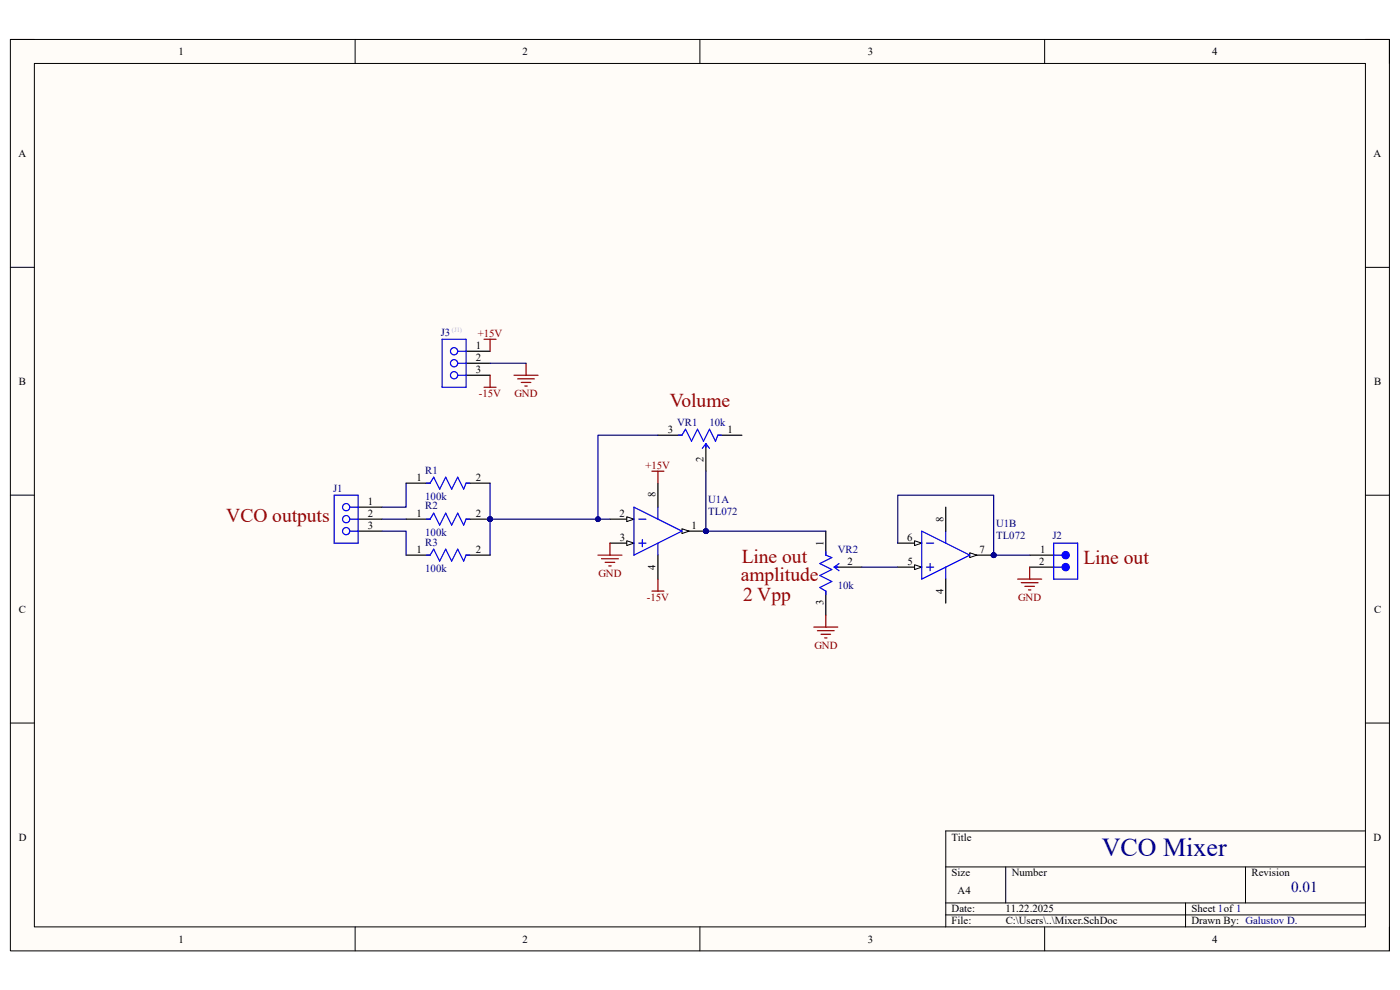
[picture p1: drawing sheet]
<svg xmlns="http://www.w3.org/2000/svg" width="297mm" height="210mm" viewBox="0 0 297 210" stroke-linecap="round" stroke-linejoin="round" font-family="sans-serif">
<path d="M2.2 8.4h292.6v193.3h-292.6z" fill-rule="evenodd" fill="#fffcf8"/>
<path d="M2.2 8.4h292.6v193.3h-292.6z" fill="none" stroke="#000" stroke-width=".21"/>
<path d="M7.3 13.5h282.4v183.1h-282.4z" fill-rule="evenodd" fill="#fffcf8"/>
<g fill="none" stroke="#000" stroke-width=".21">
<path d="M2.2 8.4h5.1M7.3 13.5h282.4v183.1h-282.4zM75.3 8.4v5.1M148.5 8.4v5.1M221.6 8.4v5.1M289.7 8.4h5.1v5.1M2.2 56.7h5.1M289.7 56.7h5.1M2.2 105h5.1M289.7 105.1h5.1M2.2 153.4h5.1M289.7 153.4h5.1"/>
<path d="M289.7 176.3h-89.1v20.3M75.3 196.6v5.1M148.5 196.6v5.1M200.6 183.9h89.1M200.6 191.5h89.1M200.6 194.1h89.1M213.4 183.9v7.6M221.6 196.6v5.1M251.5 191.5v5.1M264.2 183.9v7.6M294.8 196.6v5.1"/>
</g>
<circle cx="149.8" cy="112.7" r=".51" fill="#000080"/>
<circle cx="149.8" cy="112.7" r=".51" fill="none" stroke="#000080" stroke-width=".21"/>
<path d="M144.7 112.7h5.1" fill="none" stroke="#000" stroke-width=".25"/>
<path d="M144.7 112.2l1.5 .5-1.5 .5z" fill="#f8fcff"/>
<path d="M144.7 112.2l1.5 .5-1.5 .5z" fill="none" stroke="#000" stroke-width=".21"/>
<circle cx="149.8" cy="112.7" r=".51" fill="#000080"/>
<circle cx="149.8" cy="112.7" r=".51" fill="none" stroke="#000080" stroke-width=".21"/>
<path d="M129.4 110.1h5.1" fill="none" stroke="#000" stroke-width=".25"/>
<path d="M133 109.6l1.5 .5-1.5 .5z" fill="#f8fcff"/>
<path d="M133 109.6l1.5 .5-1.5 .5z" fill="none" stroke="#000" stroke-width=".21"/>
<path d="M129.4 115.2h5.1" fill="none" stroke="#000" stroke-width=".25"/>
<path d="M133 114.7l1.5 .5-1.5 .5z" fill="#f8fcff"/>
<path d="M133 114.7l1.5 .5-1.5 .5z" fill="none" stroke="#000" stroke-width=".21"/>
<path d="M134.5 107.6l10.2 5.1-10.2 5.1zM135.5 110.1h1.5M135.5 115.2h1.5M136.3 114.5v1.5M139.6 107.6v2.5M139.6 115.2v2.6" fill="none" stroke="#00f" stroke-width=".25"/>
<path d="M139.6 102.5v5.1M139.6 117.8v5.1" fill="none" stroke="#000" stroke-width=".25"/>
<circle cx="210.8" cy="117.8" r=".51" fill="#000080"/>
<circle cx="210.8" cy="117.8" r=".51" fill="none" stroke="#000080" stroke-width=".21"/>
<path d="M190.5 120.3h5" fill="none" stroke="#000" stroke-width=".25"/>
<path d="M194 119.8l1.5 .5-1.5 .5z" fill="#f8fcff"/>
<path d="M194 119.8l1.5 .5-1.5 .5z" fill="none" stroke="#000" stroke-width=".21"/>
<path d="M190.5 115.2h5" fill="none" stroke="#000" stroke-width=".25"/>
<path d="M194 114.7l1.5 .5-1.5 .5z" fill="#f8fcff"/>
<path d="M194 114.7l1.5 .5-1.5 .5z" fill="none" stroke="#000" stroke-width=".21"/>
<path d="M205.7 117.8h5.1" fill="none" stroke="#000" stroke-width=".25"/>
<path d="M205.7 117.3l1.6 .5-1.6 .5z" fill="#f8fcff"/>
<path d="M205.7 117.3l1.6 .5-1.6 .5z" fill="none" stroke="#000" stroke-width=".21"/>
<circle cx="210.8" cy="117.8" r=".51" fill="#000080"/>
<circle cx="210.8" cy="117.8" r=".51" fill="none" stroke="#000080" stroke-width=".21"/>
<path d="M90.5 102.5h.7l.8-1.3 1.3 2.6 1.3-2.6 1.2 2.6 1.3-2.6 1.3 2.6 .5-1.3h.7M195.5 112.7l10.2 5.1-10.2 5.1zM196.6 115.2h1.5M197.3 119.5v1.6M200.6 112.7v2.5M196.6 120.3h1.5M200.6 120.3v2.6" fill="none" stroke="#00f" stroke-width=".25"/>
<path d="M86.2 102.5h5M98.9 102.5h5.1M200.6 107.6v5.1M200.6 122.9v5" fill="none" stroke="#000" stroke-width=".25"/>
<circle cx="104" cy="110.1" r=".51" fill="#000080"/>
<circle cx="104" cy="110.1" r=".51" fill="none" stroke="#000080" stroke-width=".21"/>
<path d="M86.2 110.1h5M98.9 110.1h5.1" fill="none" stroke="#000" stroke-width=".25"/>
<circle cx="104" cy="110.1" r=".51" fill="#000080"/>
<circle cx="104" cy="110.1" r=".51" fill="none" stroke="#000080" stroke-width=".21"/>
<g fill="none" stroke="#00f" stroke-width=".25">
<path d="M143.9 92.3h.8l.7-1.2 1.3 2.5 1.3-2.5 1.2 2.5 1.3-2.5 1.3 2.5 .5-1.3h.8M149.8 94.1l-.8 1M149.8 94.1l.7 1M149.8 94.1v.8M70.9 105h5.1v10.2h-5.1zM74.2 110.1h1.8M74.2 107.6h1.8M74.2 112.7h1.8M90.5 110.1h.7l.8-1.2 1.3 2.5 1.3-2.5 1.2 2.5 1.3-2.5 1.3 2.5 .5-1.3h.7M90.5 117.8h.7l.8-1.3 1.3 2.5 1.3-2.5 1.2 2.5 1.3-2.5 1.3 2.5 .5-1.2h.7M175.2 117v.8l1.3 .5-2.6 1.2 2.6 1.3-2.6 1.3 2.6 1.3-2.6 1.2 1.3 .8v.8M178 119.5l-1 .8"/>
<path d="M223.5 115.2h5.1v7.7h-5.1zM177 120.3l1 .8M177 120.3h.7M223.5 120.3h1.8"/>
<circle cx="73.4" cy="107.6" r=".76"/>
<circle cx="73.4" cy="110.1" r=".76"/>
<circle cx="73.4" cy="112.7" r=".76"/>
</g>
<g fill="none" stroke="#000" stroke-width=".25">
<path d="M139.6 92.3h5.1M149.8 94.9v5.1M152.3 92.3h5.1M76 110.1h5.1M76 107.6h5.1M76 112.7h5.1M86.2 117.8h5M98.9 117.8h5.1M175.2 112.7v5.1M218.5 117.8h5M175.2 125.4v5.1M177.7 120.3h5.1"/>
<path d="M218.5 120.3h5"/>
</g>
<g fill="none" stroke="#800000" stroke-width=".25">
<path d="M138.3 100h2.6M139.6 100v2.5M126.9 117.8h5M127.6 118.5h3.6M128.4 119.3h2M129.4 115.2v2.6M129.1 120.1h.6M138.3 125.4h2.6M139.6 122.9v2.5M172.7 133h5M173.4 133.8h3.6M174.2 134.6h2"/>
<path d="M174.9 135.3h.6M175.2 130.5v2.5"/>
</g>
<circle cx="226.1" cy="120.3" r=".76" fill="#00f"/>
<g fill="none" stroke="#00f" stroke-width=".25">
<path d="M223.5 117.8h1.8"/>
<circle cx="226.1" cy="120.3" r=".76"/>
</g>
<circle cx="226.1" cy="117.8" r=".76" fill="#00f"/>
<g fill="none" stroke="#00f" stroke-width=".25">
<path d="M93.8 72h5.1v10.1h-5.1zM97.1 77.1h1.8M97.1 74.5h1.8M97.1 79.6h1.8"/>
<circle cx="96.3" cy="74.5" r=".76"/>
<circle cx="96.3" cy="77.1" r=".76"/>
<circle cx="96.3" cy="79.6" r=".76"/>
<circle cx="226.1" cy="117.8" r=".76"/>
</g>
<g fill="none" stroke="#800000" stroke-width=".25">
<path d="M102.7 72h2.5M104 72v2.5M104 79.6v2.5M109.1 79.6h5M111.6 77.1v2.5M102.7 82.1h2.5M109.8 80.4h3.6M110.6 81.1h2M111.3 81.9h.5M215.9 122.9h5.1M216.7 123.6h3.5M217.4 124.4h2.1"/>
<path d="M218.2 125.1h.5M218.5 120.3v2.6"/>
</g>
<path d="M98.9 77.1h5.1M98.9 74.5h5.1M98.9 79.6h5.1" fill="none" stroke="#000" stroke-width=".25"/>
<path d="M190.5 115.2v-10.1h20.3v12.7" fill="none" stroke="#000080" stroke-width=".25"/>
<circle cx="210.8" cy="117.8" r=".51" fill="#000080"/>
<circle cx="210.8" cy="117.8" r=".51" fill="none" stroke="#000080" stroke-width=".21"/>
<path d="M139.6 92.3h-12.7v17.8M81.1 110.1h5.1" fill="none" stroke="#000080" stroke-width=".25"/>
<circle cx="126.9" cy="110.1" r=".51" fill="#000080"/>
<circle cx="126.9" cy="110.1" r=".51" fill="none" stroke="#000080" stroke-width=".21"/>
<path d="M210.8 117.8h7.7M182.8 120.3h7.7" fill="none" stroke="#000080" stroke-width=".25"/>
<circle cx="210.8" cy="117.8" r=".51" fill="#000080"/>
<circle cx="210.8" cy="117.8" r=".51" fill="none" stroke="#000080" stroke-width=".21"/>
<path d="M149.8 112.7h25.4" fill="none" stroke="#000080" stroke-width=".25"/>
<circle cx="149.8" cy="112.7" r=".51" fill="#000080"/>
<circle cx="149.8" cy="112.7" r=".51" fill="none" stroke="#000080" stroke-width=".21"/>
<path d="M149.8 100v12.7" fill="none" stroke="#000080" stroke-width=".25"/>
<circle cx="149.8" cy="112.7" r=".51" fill="#000080"/>
<circle cx="149.8" cy="112.7" r=".51" fill="none" stroke="#000080" stroke-width=".21"/>
<path d="M104 110.1h25.4" fill="none" stroke="#000080" stroke-width=".25"/>
<circle cx="126.9" cy="110.1" r=".51" fill="#000080"/>
<circle cx="126.9" cy="110.1" r=".51" fill="none" stroke="#000080" stroke-width=".21"/>
<circle cx="104" cy="110.1" r=".51" fill="#000080"/>
<circle cx="104" cy="110.1" r=".51" fill="none" stroke="#000080" stroke-width=".21"/>
<path d="M104 102.5v15.3" fill="none" stroke="#000080" stroke-width=".25"/>
<circle cx="104" cy="110.1" r=".51" fill="#000080"/>
<circle cx="104" cy="110.1" r=".51" fill="none" stroke="#000080" stroke-width=".21"/>
<path d="M104 77.1h7.6M81.1 112.7h5.1v5.1M86.2 102.5v5.1h-5.1" fill="none" stroke="#000080" stroke-width=".25"/>
<text font-size="5.5" fill="#000080" x="233.7" y="181.7">VCO Mixer</text>
<g font-size="4.1" fill="#980000">
<text x="142.1" y="86.3">Volume</text>
<text x="48" y="110.7">VCO outputs</text>
<text x="157.4" y="119.4">Line out</text>
<text x="229.9" y="119.6">Line out</text>
<text x="157.1" y="123.2">amplitude</text>
<text x="157.6" y="127.6">2 Vpp</text>
</g>
<text font-size="3.2" fill="#000080" x="273.9" y="189.3">0.01</text>
<g font-size="2.3">
<text x="37.9" y="11.7">1</text>
<text x="110.9" y="11.7">2</text>
<text x="184.1" y="11.7">3</text>
<text x="257.1" y="11.7">4</text>
<text x="3.9" y="33.3">A</text>
<text x="291.4" y="33.3">A</text>
<text x="100.9" y="76.5">2</text>
<text x="100.9" y="74">1</text>
<text x="4" y="81.6">B</text>
<text x="100.9" y="79.1">3</text>
<text x="291.5" y="81.6">B</text>
<text x="141.7" y="91.8">3</text>
<text x="154.3" y="91.8">1</text>
<text x="88.3" y="102">1</text>
<text x="100.9" y="102">2</text>
<text x="149.3" y="98" transform="rotate(-90 149.3 98)">2</text>
<text x="78" y="107.1">1</text>
<text x="139.1" y="105.5" transform="rotate(-90 139.1 105.5)">8</text>
<text x="78" y="109.6">2</text>
<text x="78" y="112.1">3</text>
<text x="88.3" y="109.6">1</text>
<text x="100.9" y="109.6">2</text>
<text x="131.4" y="109.6">2</text>
<text x="146.7" y="112.1">1</text>
<text x="200.2" y="110.7" transform="rotate(-90 200.2 110.7)">8</text>
<text x="88.3" y="117.3">1</text>
<text x="100.9" y="117.3">2</text>
<text x="131.5" y="114.7">3</text>
<text x="174.7" y="115.7" transform="rotate(-90 174.7 115.7)">1</text>
<text x="179.8" y="119.8">2</text>
<text x="192.4" y="114.7">6</text>
<text x="192.5" y="119.8">5</text>
<text x="207.8" y="117.3">7</text>
<text x="220.4" y="119.8">2</text>
<text x="220.6" y="117.3">1</text>
<text x="139.1" y="120.9" transform="rotate(-90 139.1 120.9)">4</text>
<text x="200.2" y="125.9" transform="rotate(-90 200.2 125.9)">4</text>
<text x="4" y="130">C</text>
<text x="174.7" y="128.4" transform="rotate(-90 174.7 128.4)">3</text>
<text x="291.5" y="130">C</text>
<text x="4" y="178.3">D</text>
<text x="201.9" y="178.3">Title</text>
<text x="291.4" y="178.3">D</text>
<text x="201.9" y="185.9">Size</text>
<text x="214.6" y="185.9">Number</text>
<text x="265.5" y="185.9">Revision</text>
<text x="203.2" y="189.7">A4</text>
<text x="201.9" y="193.5">Date:</text>
<text x="201.9" y="196.1">File:</text>
<text x="213.3" y="193.5">11.22.2025</text>
<text x="213.4" y="196.1">C:\Users\..\Mixer.SchDoc</text>
<text x="252.8" y="196.1">Drawn By: Galustov D.</text>
<text x="252.8" y="193.5">Sheet 1of 1</text>
<text x="37.9" y="199.9">1</text>
<text x="110.9" y="199.9">2</text>
<text x="184.1" y="199.9">3</text>
<text x="257.1" y="199.9">4</text>
</g>
<g font-size="2.3" fill="#000080">
<text x="93.5" y="71.2">J3</text>
<text x="143.6" y="90.3">VR1</text>
<text x="150.5" y="90.3">10k</text>
<text x="90.2" y="100.5">R1</text>
<text x="70.7" y="104.3">J1</text>
<text x="90.2" y="106">100k</text>
<text x="150.2" y="106.8">U1A</text>
<text x="90.2" y="108.1">R2</text>
<text x="90.2" y="113.7">100k</text>
<text x="150.2" y="109.3">TL072</text>
<text x="211.3" y="111.9">U1B</text>
<text x="90.2" y="115.7">R3</text>
<text x="177.8" y="117.3">VR2</text>
<text x="211.3" y="114.4">TL072</text>
<text x="223.3" y="114.4">J2</text>
<text x="90.2" y="121.3">100k</text>
<text x="177.8" y="124.9">10k</text>
</g>
<g font-size="2.3" fill="#800000">
<text x="101.3" y="71.5">+15V</text>
<text x="101.6" y="84.2">-15V</text>
<text x="109.1" y="84.2">GND</text>
<text x="136.9" y="99.4">+15V</text>
<text x="127" y="122.3">GND</text>
<text x="137.2" y="127.4">-15V</text>
<text x="216" y="127.4">GND</text>
<text x="172.8" y="137.6">GND</text>
</g>
<text font-size="1.4" fill="#b2b0d4" x="95.9" y="70.4">(J1)</text>
</svg>
